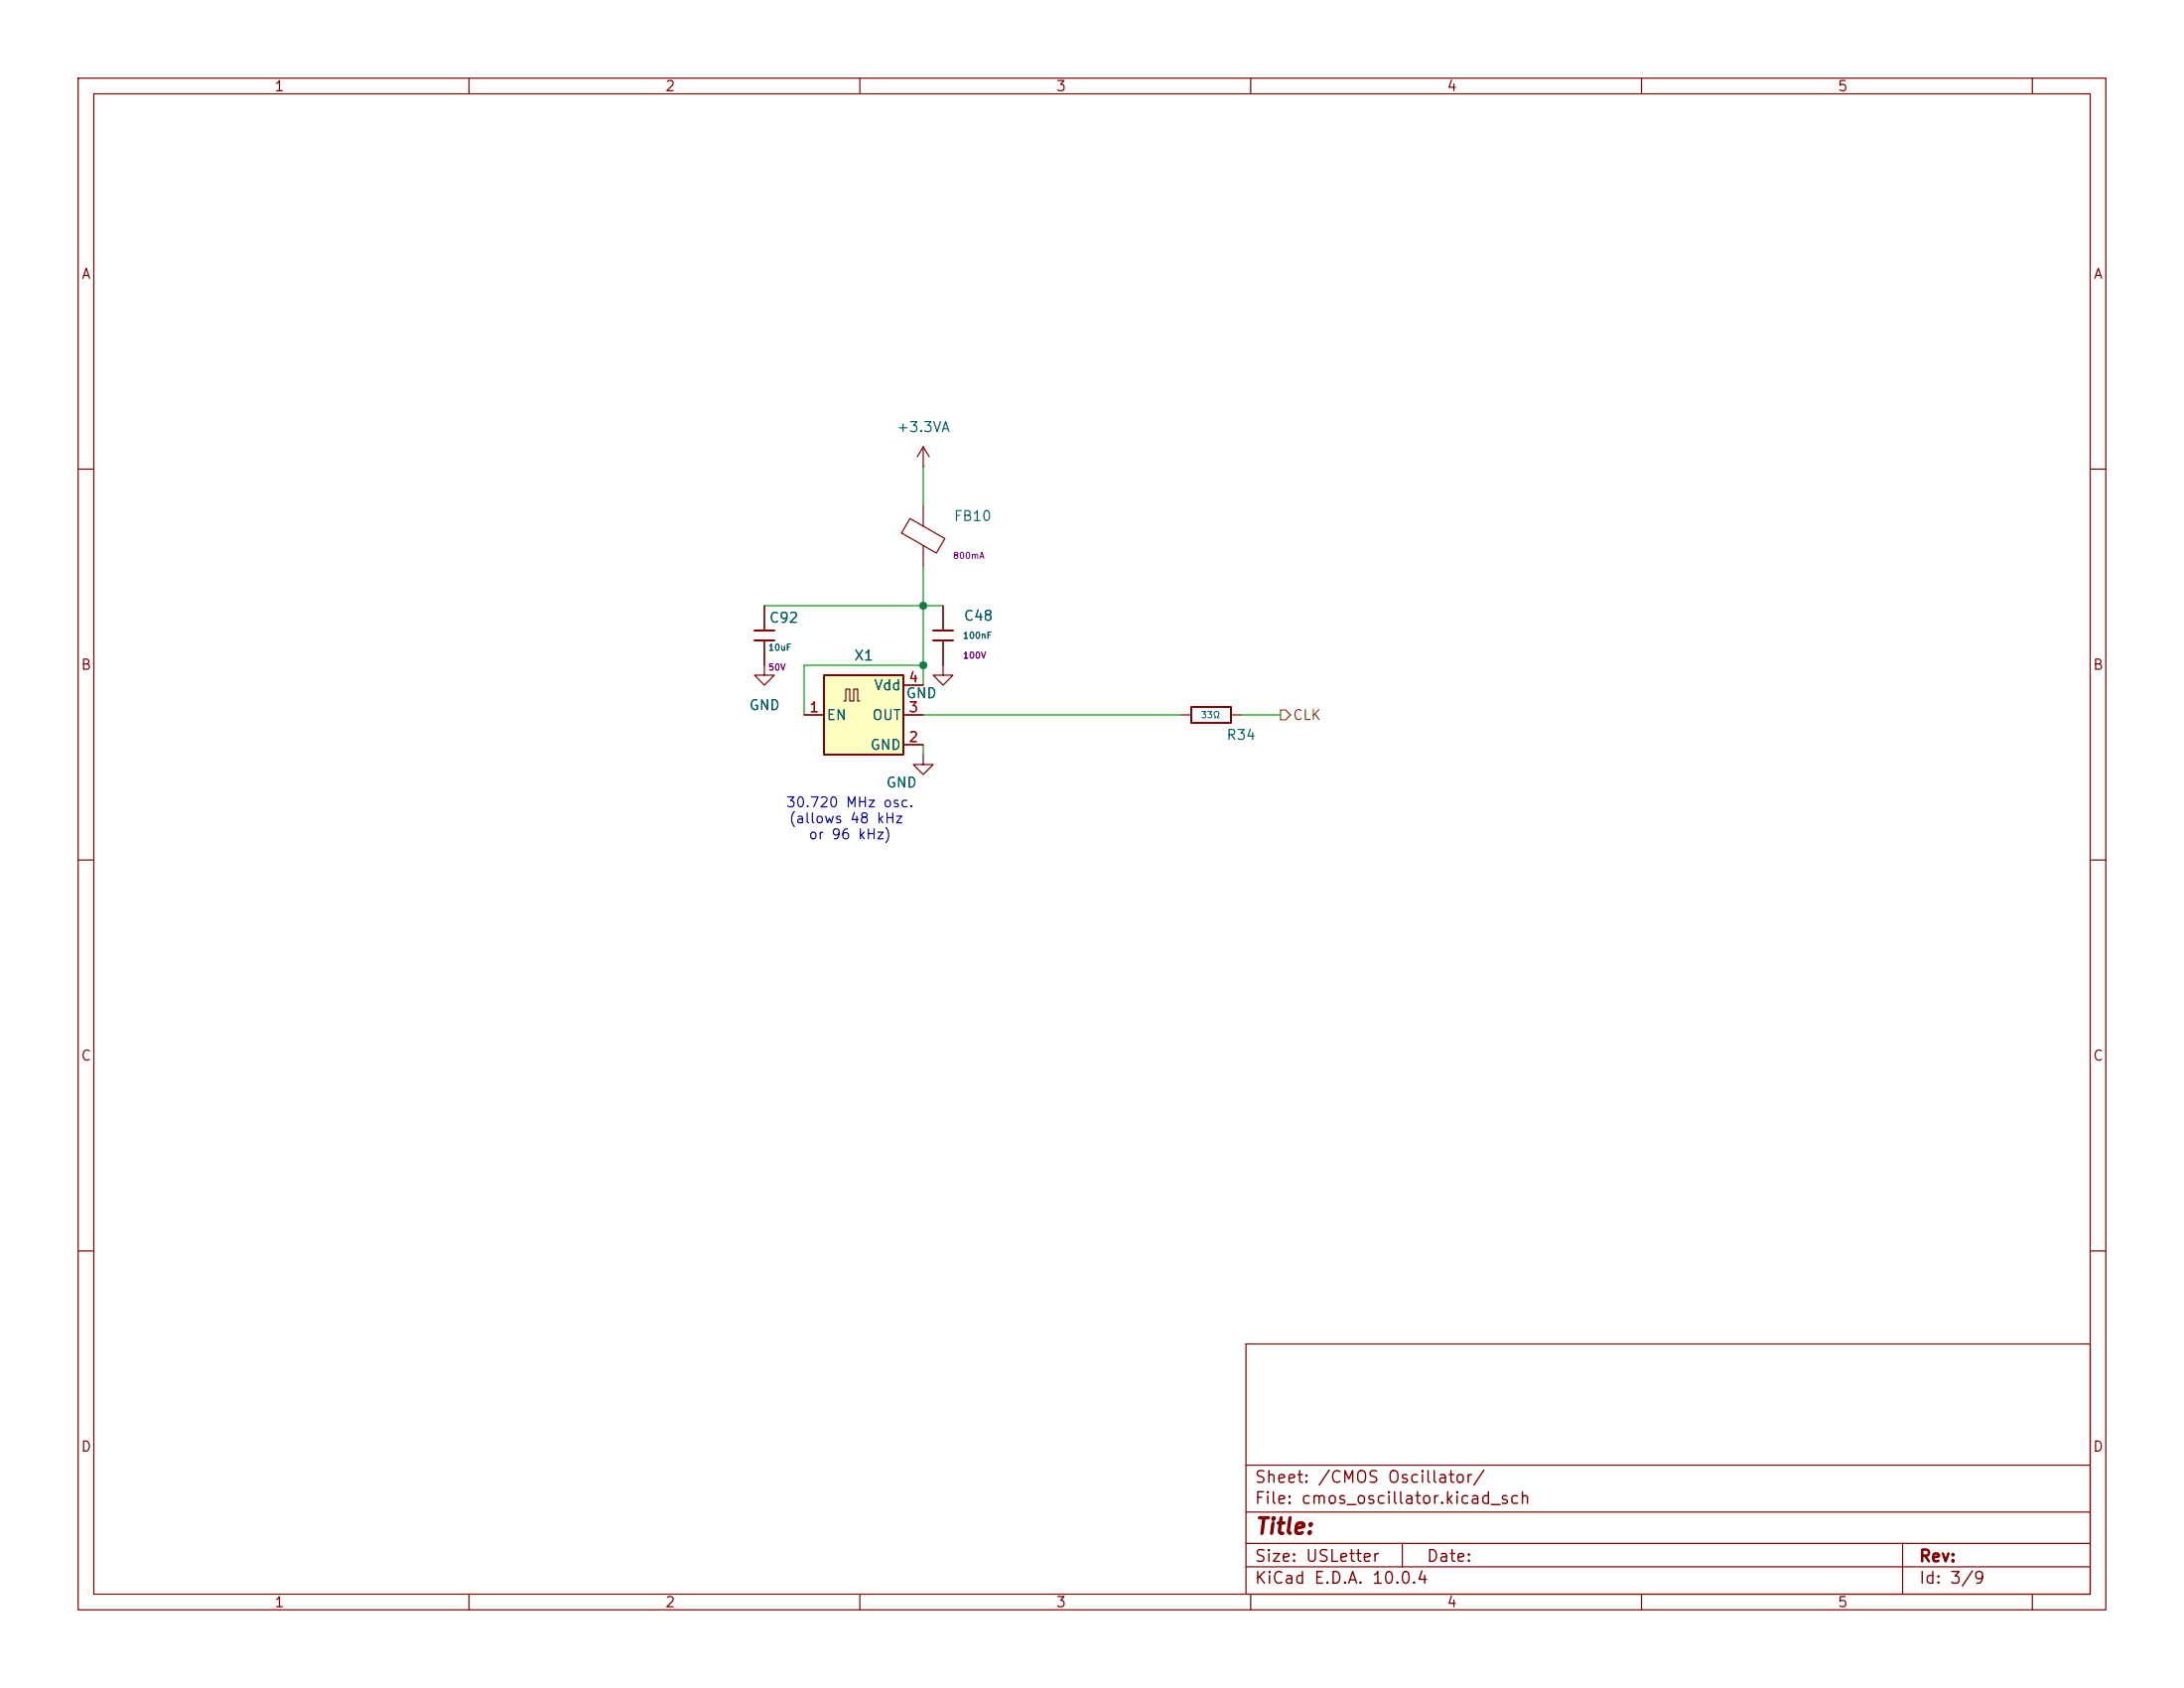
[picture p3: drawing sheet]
(kicad_sch
 (version 20260306)
 (generator "eeschema")
 (generator_version "10.0")
 (paper "USLetter")
 (lib_symbols
  (symbol "ASE-xxxMHz_1"
   (pin_names
    (offset 0.254)) (exclude_from_sim no) (in_bom yes) (on_board yes)
   (in_pos_files yes)
   (duplicate_pin_numbers_are_jumpers no)
   (property "Reference" "X1" (at -2.286 6.35 0) (show_name no) (do_not_autoplace no) (effects (font (size 1.27 1.27))))
   (property "Value" "YC24.576MUBCE2O" (at 12.7 3.8802 0) (show_name no) (do_not_autoplace no) (hide yes) (effects (font (size 1.27 1.27))))
   (property "Footprint" "Oscillator:Oscillator_SMD_Abracon_ASE-4Pin_3.2x2.5mm" (at 17.78 -8.89 0) (show_name no) (do_not_autoplace no) (hide yes) (effects (font (size 1.27 1.27))))
   (property "Datasheet" "https://www.lcsc.com/datasheet/C52204799.pdf" (at -2.54 0 0) (show_name no) (do_not_autoplace no) (hide yes) (effects (font (size 1.27 1.27))))
   (property "Description" "3.3V CMOS SMD Crystal Clock Oscillator, YC" (at 0 0 0) (show_name no) (do_not_autoplace no) (hide yes) (effects (font (size 1.27 1.27))))
   (property "LCSC" "C52204801" (at 0 0 0) (show_name no) (do_not_autoplace no) (hide yes) (effects (font (size 1.27 1.27))))
   (symbol "ASE-xxxMHz_1_0_1"
    (rectangle (start -5.08 5.08) (end 5.08 -5.08) (stroke (width 0.254) (type default)) (fill (type background)))
    (polyline (pts (xy -2.54 1.778) (xy -2.286 1.778) (xy -2.286 3.302) (xy -1.778 3.302) (xy -1.778 1.778) (xy -1.27 1.778) (xy -1.27 3.302) (xy -0.762 3.302) (xy -0.762 1.778) (xy -0.508 1.778)) (stroke (width 0) (type default)) (fill (type none))))
   (symbol "ASE-xxxMHz_1_1_1"
    (pin input line (at -7.62 0 0) (length 2.54) (name "EN" (effects (font (size 1.27 1.27)))) (number "1" (effects (font (size 1.27 1.27)))))
    (pin power_in line (at 7.62 -3.81 180) (length 2.54) (name "GND" (effects (font (size 1.27 1.27)))) (number "2" (effects (font (size 1.27 1.27)))))
    (pin output line (at 7.62 0 180) (length 2.54) (name "OUT" (effects (font (size 1.27 1.27)))) (number "3" (effects (font (size 1.27 1.27)))))
    (pin power_in line (at 7.62 3.81 180) (length 2.54) (name "Vdd" (effects (font (size 1.27 1.27)))) (number "4" (effects (font (size 1.27 1.27))))))
   (embedded_fonts no))
  (symbol "GND_1"
   (power global)
   (pin_names
    (offset 0)) (exclude_from_sim no) (in_bom yes) (on_board yes)
   (in_pos_files yes)
   (duplicate_pin_numbers_are_jumpers no)
   (property "Reference" "#PWR" (at 0 -6.35 0) (show_name no) (do_not_autoplace no) (hide yes) (effects (font (size 1.27 1.27))))
   (property "Value" "GND_1" (at 0 -3.81 0) (show_name no) (do_not_autoplace no) (effects (font (size 1.27 1.27))))
   (property "Footprint" "" (at 0 0 0) (show_name no) (do_not_autoplace no) (hide yes) (effects (font (size 1.27 1.27))))
   (property "Datasheet" "" (at 0 0 0) (show_name no) (do_not_autoplace no) (hide yes) (effects (font (size 1.27 1.27))))
   (property "Description" "Power symbol creates a global label with name \"GND\" , ground" (at 0 0 0) (show_name no) (do_not_autoplace no) (hide yes) (effects (font (size 1.27 1.27))))
   (symbol "GND_1_0_1"
    (polyline (pts (xy 0 0) (xy 0 -1.27) (xy 1.27 -1.27) (xy 0 -2.54) (xy -1.27 -1.27) (xy 0 -1.27)) (stroke (width 0) (type default)) (fill (type none))))
   (symbol "GND_1_1_1"
    (pin power_in line (at 0 0 270) (length 0) (hide yes) (name "GND" (effects (font (size 1.27 1.27)))) (number "1" (effects (font (size 1.27 1.27))))))
   (embedded_fonts no))
  (symbol "PCM_JLCPCB-Capacitors:0805,100nF"
   (pin_numbers (hide yes))
   (pin_names
    (offset 0)) (exclude_from_sim no) (in_bom yes) (on_board yes)
   (in_pos_files yes)
   (duplicate_pin_numbers_are_jumpers no)
   (property "Reference" "C" (at 2.032 1.668 0) (show_name no) (do_not_autoplace no) (effects (font (size 1.27 1.27)) (justify left)))
   (property "Value" "100nF" (at 2.032 -0.3782 0) (show_name no) (do_not_autoplace no) (effects (font (size 0.8 0.8)) (justify left)))
   (property "Footprint" "PCM_JLCPCB:C_0805" (at -1.778 0 90) (show_name no) (do_not_autoplace no) (hide yes) (effects (font (size 1.27 1.27))))
   (property "Datasheet" "https://www.lcsc.com/datasheet/lcsc_datasheet_2304140030_Samsung-Electro-Mechanics-CL21B104KCFNNNE_C28233.pdf" (at 0 0 0) (show_name no) (do_not_autoplace no) (hide yes) (effects (font (size 1.27 1.27))))
   (property "Description" "100V 100nF X7R ±10% 0805 Multilayer Ceramic Capacitors MLCC - SMD/SMT ROHS" (at 0 0 0) (show_name no) (do_not_autoplace no) (hide yes) (effects (font (size 1.27 1.27))))
   (property "LCSC" "C28233" (at 0 0 0) (show_name no) (do_not_autoplace no) (hide yes) (effects (font (size 1.27 1.27))))
   (property "Stock" "1168020" (at 0 0 0) (show_name no) (do_not_autoplace no) (hide yes) (effects (font (size 1.27 1.27))))
   (property "Price" "0.009USD" (at 0 0 0) (show_name no) (do_not_autoplace no) (hide yes) (effects (font (size 1.27 1.27))))
   (property "Process" "SMT" (at 0 0 0) (show_name no) (do_not_autoplace no) (hide yes) (effects (font (size 1.27 1.27))))
   (property "Minimum Qty" "20" (at 0 0 0) (show_name no) (do_not_autoplace no) (hide yes) (effects (font (size 1.27 1.27))))
   (property "Attrition Qty" "10" (at 0 0 0) (show_name no) (do_not_autoplace no) (hide yes) (effects (font (size 1.27 1.27))))
   (property "Class" "Basic Component" (at 0 0 0) (show_name no) (do_not_autoplace no) (hide yes) (effects (font (size 1.27 1.27))))
   (property "Category" "Capacitors,Multilayer Ceramic Capacitors MLCC - SMD/SMT" (at 0 0 0) (show_name no) (do_not_autoplace no) (hide yes) (effects (font (size 1.27 1.27))))
   (property "Manufacturer" "Samsung Electro-Mechanics" (at 0 0 0) (show_name no) (do_not_autoplace no) (hide yes) (effects (font (size 1.27 1.27))))
   (property "Part" "CL21B104KCFNNNE" (at 0 0 0) (show_name no) (do_not_autoplace no) (hide yes) (effects (font (size 1.27 1.27))))
   (property "Voltage Rated" "100V" (at 2.032 -2.0462 0) (show_name no) (do_not_autoplace no) (effects (font (size 0.8 0.8)) (justify left)))
   (property "Tolerance" "±10%" (at 0 0 0) (show_name no) (do_not_autoplace no) (hide yes) (effects (font (size 1.27 1.27))))
   (property "Capacitance" "100nF" (at 0 0 0) (show_name no) (do_not_autoplace no) (hide yes) (effects (font (size 1.27 1.27))))
   (property "Temperature Coefficient" "X7R" (at 0 0 0) (show_name no) (do_not_autoplace no) (hide yes) (effects (font (size 1.27 1.27))))
   (symbol "0805,100nF_0_1"
    (polyline (pts (xy -1.27 0.635) (xy 1.27 0.635)) (stroke (width 0.254) (type default)) (fill (type none)))
    (polyline (pts (xy -1.27 -0.635) (xy 1.27 -0.635)) (stroke (width 0.254) (type default)) (fill (type none))))
   (symbol "0805,100nF_1_1"
    (pin passive line (at 0 3.81 270) (length 3.175) (name "" (effects (font (size 1.27 1.27)))) (number "1" (effects (font (size 1.27 1.27)))))
    (pin passive line (at 0 -3.81 90) (length 3.175) (name "" (effects (font (size 1.27 1.27)))) (number "2" (effects (font (size 1.27 1.27))))))
   (embedded_fonts no))
  (symbol "PCM_JLCPCB-Capacitors:1206,10uF"
   (pin_numbers (hide yes))
   (pin_names
    (offset 0)) (exclude_from_sim no) (in_bom yes) (on_board yes)
   (in_pos_files yes)
   (duplicate_pin_numbers_are_jumpers no)
   (property "Reference" "C" (at 2.032 1.668 0) (show_name no) (do_not_autoplace no) (effects (font (size 1.27 1.27)) (justify left)))
   (property "Value" "10uF" (at 2.032 -0.3782 0) (show_name no) (do_not_autoplace no) (effects (font (size 0.8 0.8)) (justify left)))
   (property "Footprint" "PCM_JLCPCB:C_1206" (at -1.778 0 90) (show_name no) (do_not_autoplace no) (hide yes) (effects (font (size 1.27 1.27))))
   (property "Datasheet" "https://www.lcsc.com/datasheet/lcsc_datasheet_2304140030_Samsung-Electro-Mechanics-CL31A106KBHNNNE_C13585.pdf" (at 0 0 0) (show_name no) (do_not_autoplace no) (hide yes) (effects (font (size 1.27 1.27))))
   (property "Description" "50V 10uF X5R ±10% 1206 Multilayer Ceramic Capacitors MLCC - SMD/SMT ROHS" (at 0 0 0) (show_name no) (do_not_autoplace no) (hide yes) (effects (font (size 1.27 1.27))))
   (property "LCSC" "C13585" (at 0 0 0) (show_name no) (do_not_autoplace no) (hide yes) (effects (font (size 1.27 1.27))))
   (property "Stock" "3698334" (at 0 0 0) (show_name no) (do_not_autoplace no) (hide yes) (effects (font (size 1.27 1.27))))
   (property "Price" "0.035USD" (at 0 0 0) (show_name no) (do_not_autoplace no) (hide yes) (effects (font (size 1.27 1.27))))
   (property "Process" "SMT" (at 0 0 0) (show_name no) (do_not_autoplace no) (hide yes) (effects (font (size 1.27 1.27))))
   (property "Minimum Qty" "5" (at 0 0 0) (show_name no) (do_not_autoplace no) (hide yes) (effects (font (size 1.27 1.27))))
   (property "Attrition Qty" "4" (at 0 0 0) (show_name no) (do_not_autoplace no) (hide yes) (effects (font (size 1.27 1.27))))
   (property "Class" "Basic Component" (at 0 0 0) (show_name no) (do_not_autoplace no) (hide yes) (effects (font (size 1.27 1.27))))
   (property "Category" "Capacitors,Multilayer Ceramic Capacitors MLCC - SMD/SMT" (at 0 0 0) (show_name no) (do_not_autoplace no) (hide yes) (effects (font (size 1.27 1.27))))
   (property "Manufacturer" "Samsung Electro-Mechanics" (at 0 0 0) (show_name no) (do_not_autoplace no) (hide yes) (effects (font (size 1.27 1.27))))
   (property "Part" "CL31A106KBHNNNE" (at 0 0 0) (show_name no) (do_not_autoplace no) (hide yes) (effects (font (size 1.27 1.27))))
   (property "Voltage Rated" "50V" (at 2.032 -2.0462 0) (show_name no) (do_not_autoplace no) (effects (font (size 0.8 0.8)) (justify left)))
   (property "Tolerance" "±10%" (at 0 0 0) (show_name no) (do_not_autoplace no) (hide yes) (effects (font (size 1.27 1.27))))
   (property "Capacitance" "10uF" (at 0 0 0) (show_name no) (do_not_autoplace no) (hide yes) (effects (font (size 1.27 1.27))))
   (property "Temperature Coefficient" "X5R" (at 0 0 0) (show_name no) (do_not_autoplace no) (hide yes) (effects (font (size 1.27 1.27))))
   (symbol "1206,10uF_0_1"
    (polyline (pts (xy -1.27 0.635) (xy 1.27 0.635)) (stroke (width 0.254) (type default)) (fill (type none)))
    (polyline (pts (xy -1.27 -0.635) (xy 1.27 -0.635)) (stroke (width 0.254) (type default)) (fill (type none))))
   (symbol "1206,10uF_1_1"
    (pin passive line (at 0 3.81 270) (length 3.175) (name "" (effects (font (size 1.27 1.27)))) (number "1" (effects (font (size 1.27 1.27)))))
    (pin passive line (at 0 -3.81 90) (length 3.175) (name "" (effects (font (size 1.27 1.27)))) (number "2" (effects (font (size 1.27 1.27))))))
   (embedded_fonts no))
  (symbol "PCM_JLCPCB-Inductors:Ferrite,0805"
   (pin_numbers (hide yes))
   (pin_names
    (offset 0)) (exclude_from_sim no) (in_bom yes) (on_board yes)
   (in_pos_files yes)
   (duplicate_pin_numbers_are_jumpers no)
   (property "Reference" "FB" (at 3.4036 1.2508 0) (show_name no) (do_not_autoplace no) (effects (font (size 1.27 1.27)) (justify left)))
   (property "Value" "" (at 0 0 0) (show_name no) (do_not_autoplace no) (effects (font (size 0.8 0.8)) (justify left)))
   (property "Footprint" "PCM_JLCPCB:FB_0805" (at -1.778 0 90) (show_name no) (do_not_autoplace no) (hide yes) (effects (font (size 1.27 1.27))))
   (property "Datasheet" "https://www.lcsc.com/datasheet/lcsc_datasheet_2310301640_Sunlord-GZ2012D101TF_C1015.pdf" (at 0 0 0) (show_name no) (do_not_autoplace no) (hide yes) (effects (font (size 1.27 1.27))))
   (property "Description" "±25% 100Ω@100MHz 0805 Ferrite Beads ROHS" (at 0 0 0) (show_name no) (do_not_autoplace no) (hide yes) (effects (font (size 1.27 1.27))))
   (property "LCSC" "C1015" (at 0 0 0) (show_name no) (do_not_autoplace no) (hide yes) (effects (font (size 1.27 1.27))))
   (property "Stock" "196104" (at 0 0 0) (show_name no) (do_not_autoplace no) (hide yes) (effects (font (size 1.27 1.27))))
   (property "Price" "0.017USD" (at 0 0 0) (show_name no) (do_not_autoplace no) (hide yes) (effects (font (size 1.27 1.27))))
   (property "Process" "SMT" (at 0 0 0) (show_name no) (do_not_autoplace no) (hide yes) (effects (font (size 1.27 1.27))))
   (property "Minimum Qty" "20" (at 0 0 0) (show_name no) (do_not_autoplace no) (hide yes) (effects (font (size 1.27 1.27))))
   (property "Attrition Qty" "10" (at 0 0 0) (show_name no) (do_not_autoplace no) (hide yes) (effects (font (size 1.27 1.27))))
   (property "Class" "Basic Component" (at 0 0 0) (show_name no) (do_not_autoplace no) (hide yes) (effects (font (size 1.27 1.27))))
   (property "Category" "Filters/EMI Optimization,Ferrite Beads" (at 0 0 0) (show_name no) (do_not_autoplace no) (hide yes) (effects (font (size 1.27 1.27))))
   (property "Manufacturer" "Sunlord" (at 0 0 0) (show_name no) (do_not_autoplace no) (hide yes) (effects (font (size 1.27 1.27))))
   (property "Part" "GZ2012D101TF" (at 0 0 0) (show_name no) (do_not_autoplace no) (hide yes) (effects (font (size 1.27 1.27))))
   (property "Impedance @ Frequency" "100Ω@100MHz" (at 0 0 0) (show_name no) (do_not_autoplace no) (hide yes) (effects (font (size 1.27 1.27))))
   (property "Circuits" "1" (at 0 0 0) (show_name no) (do_not_autoplace no) (hide yes) (effects (font (size 1.27 1.27))))
   (property "Current Rating" "800mA" (at 3.4036 -1.5274 0) (show_name no) (do_not_autoplace no) (effects (font (size 0.8 0.8)) (justify left)))
   (property "Tolerance" "±25%" (at 0 0 0) (show_name no) (do_not_autoplace no) (hide yes) (effects (font (size 1.27 1.27))))
   (symbol "Ferrite,0805_0_1"
    (polyline (pts (xy -2.7686 0.4064) (xy -1.7018 2.2606) (xy 2.7686 -0.3048) (xy 1.6764 -2.159) (xy -2.7686 0.4064)) (stroke (width 0) (type default)) (fill (type none)))
    (polyline (pts (xy 0 1.27) (xy 0 1.2954)) (stroke (width 0) (type default)) (fill (type none)))
    (polyline (pts (xy 0 -1.27) (xy 0 -1.2192)) (stroke (width 0) (type default)) (fill (type none))))
   (symbol "Ferrite,0805_1_1"
    (pin passive line (at 0 3.81 270) (length 2.54) (name "" (effects (font (size 1.27 1.27)))) (number "1" (effects (font (size 1.27 1.27)))))
    (pin passive line (at 0 -3.81 90) (length 2.54) (name "" (effects (font (size 1.27 1.27)))) (number "2" (effects (font (size 1.27 1.27))))))
   (embedded_fonts no))
  (symbol "PCM_JLCPCB-Resistors:0805,33Ω"
   (pin_numbers (hide yes))
   (pin_names
    (offset 0)) (exclude_from_sim no) (in_bom yes) (on_board yes)
   (in_pos_files yes)
   (duplicate_pin_numbers_are_jumpers no)
   (property "Reference" "R" (at 1.778 0 0) (show_name no) (do_not_autoplace no) (effects (font (size 1.27 1.27)) (justify left)))
   (property "Value" "33Ω" (at 0 0 90) (show_name no) (do_not_autoplace yes) (effects (font (size 0.8 0.8))))
   (property "Footprint" "PCM_JLCPCB:R_0805" (at -1.778 0 90) (show_name no) (do_not_autoplace no) (hide yes) (effects (font (size 1.27 1.27))))
   (property "Datasheet" "https://www.lcsc.com/datasheet/lcsc_datasheet_2205311830_UNI-ROYAL-Uniroyal-Elec-0805W8F330JT5E_C17634.pdf" (at 0 0 0) (show_name no) (do_not_autoplace no) (hide yes) (effects (font (size 1.27 1.27))))
   (property "Description" "125mW Thick Film Resistors 150V ±1% ±200ppm/°C 33Ω 0805 Chip Resistor - Surface Mount ROHS" (at 0 0 0) (show_name no) (do_not_autoplace no) (hide yes) (effects (font (size 1.27 1.27))))
   (property "LCSC" "C17634" (at 0 0 0) (show_name no) (do_not_autoplace no) (hide yes) (effects (font (size 1.27 1.27))))
   (property "Stock" "335994" (at 0 0 0) (show_name no) (do_not_autoplace no) (hide yes) (effects (font (size 1.27 1.27))))
   (property "Price" "0.005USD" (at 0 0 0) (show_name no) (do_not_autoplace no) (hide yes) (effects (font (size 1.27 1.27))))
   (property "Process" "SMT" (at 0 0 0) (show_name no) (do_not_autoplace no) (hide yes) (effects (font (size 1.27 1.27))))
   (property "Minimum Qty" "20" (at 0 0 0) (show_name no) (do_not_autoplace no) (hide yes) (effects (font (size 1.27 1.27))))
   (property "Attrition Qty" "10" (at 0 0 0) (show_name no) (do_not_autoplace no) (hide yes) (effects (font (size 1.27 1.27))))
   (property "Class" "Basic Component" (at 0 0 0) (show_name no) (do_not_autoplace no) (hide yes) (effects (font (size 1.27 1.27))))
   (property "Category" "Resistors,Chip Resistor - Surface Mount" (at 0 0 0) (show_name no) (do_not_autoplace no) (hide yes) (effects (font (size 1.27 1.27))))
   (property "Manufacturer" "UNI-ROYAL(Uniroyal Elec)" (at 0 0 0) (show_name no) (do_not_autoplace no) (hide yes) (effects (font (size 1.27 1.27))))
   (property "Part" "0805W8F330JT5E" (at 0 0 0) (show_name no) (do_not_autoplace no) (hide yes) (effects (font (size 1.27 1.27))))
   (property "Resistance" "33Ω" (at 0 0 0) (show_name no) (do_not_autoplace no) (hide yes) (effects (font (size 1.27 1.27))))
   (property "Power(Watts)" "125mW" (at 0 0 0) (show_name no) (do_not_autoplace no) (hide yes) (effects (font (size 1.27 1.27))))
   (property "Type" "Thick Film Resistors" (at 0 0 0) (show_name no) (do_not_autoplace no) (hide yes) (effects (font (size 1.27 1.27))))
   (property "Overload Voltage (Max)" "150V" (at 0 0 0) (show_name no) (do_not_autoplace no) (hide yes) (effects (font (size 1.27 1.27))))
   (property "Operating Temperature Range" "-55°C~+155°C" (at 0 0 0) (show_name no) (do_not_autoplace no) (hide yes) (effects (font (size 1.27 1.27))))
   (property "Tolerance" "±1%" (at 0 0 0) (show_name no) (do_not_autoplace no) (hide yes) (effects (font (size 1.27 1.27))))
   (property "Temperature Coefficient" "±200ppm/°C" (at 0 0 0) (show_name no) (do_not_autoplace no) (hide yes) (effects (font (size 1.27 1.27))))
   (symbol "0805,33Ω_0_1"
    (rectangle (start -1.016 2.54) (end 1.016 -2.54) (stroke (width 0.254) (type default)) (fill (type none))))
   (symbol "0805,33Ω_1_1"
    (pin passive line (at 0 3.81 270) (length 1.27) (name "" (effects (font (size 1.27 1.27)))) (number "1" (effects (font (size 1.27 1.27)))))
    (pin passive line (at 0 -3.81 90) (length 1.27) (name "" (effects (font (size 1.27 1.27)))) (number "2" (effects (font (size 1.27 1.27))))))
   (embedded_fonts no))
  (symbol "power:+3.3VA"
   (power global)
   (pin_numbers (hide yes))
   (pin_names
    (offset 0) (hide yes)) (exclude_from_sim no) (in_bom yes) (on_board yes)
   (in_pos_files yes)
   (duplicate_pin_numbers_are_jumpers no)
   (property "Reference" "#PWR" (at 0 -3.81 0) (show_name no) (do_not_autoplace no) (hide yes) (effects (font (size 1.27 1.27))))
   (property "Value" "+3.3VA" (at 0 3.556 0) (show_name no) (do_not_autoplace no) (effects (font (size 1.27 1.27))))
   (property "Footprint" "" (at 0 0 0) (show_name no) (do_not_autoplace no) (hide yes) (effects (font (size 1.27 1.27))))
   (property "Datasheet" "" (at 0 0 0) (show_name no) (do_not_autoplace no) (hide yes) (effects (font (size 1.27 1.27))))
   (property "Description" "Power symbol creates a global label with name \"+3.3VA\"" (at 0 0 0) (show_name no) (do_not_autoplace no) (hide yes) (effects (font (size 1.27 1.27))))
   (symbol "+3.3VA_0_1"
    (polyline (pts (xy -0.762 1.27) (xy 0 2.54)) (stroke (width 0) (type default)) (fill (type none)))
    (polyline (pts (xy 0 2.54) (xy 0.762 1.27)) (stroke (width 0) (type default)) (fill (type none)))
    (polyline (pts (xy 0 0) (xy 0 2.54)) (stroke (width 0) (type default)) (fill (type none))))
   (symbol "+3.3VA_1_1"
    (pin power_in line (at 0 0 90) (length 0) (name "" (effects (font (size 1.27 1.27)))) (number "1" (effects (font (size 1.27 1.27))))))
   (embedded_fonts no))
  (symbol "power:GND"
   (power global)
   (pin_names
    (offset 0)) (exclude_from_sim no) (in_bom yes) (on_board yes)
   (in_pos_files yes)
   (duplicate_pin_numbers_are_jumpers no)
   (property "Reference" "#PWR" (at 0 -6.35 0) (show_name no) (do_not_autoplace no) (hide yes) (effects (font (size 1.27 1.27))))
   (property "Value" "GND" (at 0 -3.81 0) (show_name no) (do_not_autoplace no) (effects (font (size 1.27 1.27))))
   (property "Footprint" "" (at 0 0 0) (show_name no) (do_not_autoplace no) (hide yes) (effects (font (size 1.27 1.27))))
   (property "Datasheet" "" (at 0 0 0) (show_name no) (do_not_autoplace no) (hide yes) (effects (font (size 1.27 1.27))))
   (property "Description" "Power symbol creates a global label with name \"GND\" , ground" (at 0 0 0) (show_name no) (do_not_autoplace no) (hide yes) (effects (font (size 1.27 1.27))))
   (symbol "GND_0_1"
    (polyline (pts (xy 0 0) (xy 0 -1.27) (xy 1.27 -1.27) (xy 0 -2.54) (xy -1.27 -1.27) (xy 0 -1.27)) (stroke (width 0) (type default)) (fill (type none))))
   (symbol "GND_1_1"
    (pin power_in line (at 0 0 270) (length 0) (hide yes) (name "GND" (effects (font (size 1.27 1.27)))) (number "1" (effects (font (size 1.27 1.27))))))
   (embedded_fonts no)))
 (text "30.720 MHz osc.\n(allows 48 kHz \nor 96 kHz)"
  (exclude_from_sim no)
  (at 108.712 104.902 0)
  (effects (font (size 1.27 1.27))))
 (junction
  (at 118.11 85.09)
  (diameter 0)
  (color 0 0 0 0))
 (junction
  (at 118.11 77.47)
  (diameter 0)
  (color 0 0 0 0))
 (wire
  (pts (xy 97.79 77.47) (xy 118.11 77.47))
  (stroke (width 0) (type default)))
 (wire
  (pts (xy 118.11 77.47) (xy 120.65 77.47))
  (stroke (width 0) (type default)))
 (wire
  (pts (xy 118.11 77.47) (xy 118.11 85.09))
  (stroke (width 0) (type default)))
 (wire
  (pts (xy 118.11 85.09) (xy 118.11 87.63))
  (stroke (width 0) (type default)))
 (wire
  (pts (xy 118.11 72.39) (xy 118.11 77.47))
  (stroke (width 0) (type default)))
 (wire
  (pts (xy 118.11 59.69) (xy 118.11 64.77))
  (stroke (width 0) (type default)))
 (wire
  (pts (xy 158.75 91.44) (xy 163.83 91.44))
  (stroke (width 0) (type default)))
 (wire
  (pts (xy 102.87 85.09) (xy 118.11 85.09))
  (stroke (width 0) (type default)))
 (wire
  (pts (xy 118.11 91.44) (xy 151.13 91.44))
  (stroke (width 0) (type default)))
 (wire
  (pts (xy 102.87 91.44) (xy 102.87 85.09))
  (stroke (width 0) (type default)))
 (wire
  (pts (xy 118.11 95.25) (xy 118.11 96.52))
  (stroke (width 0) (type default)))
 (hierarchical_label "CLK"
  (shape output)
  (at 163.83 91.44 0)
  (effects (font (size 1.27 1.27)) (justify left)))
 (symbol
  (lib_id "PCM_JLCPCB-Capacitors:0805,100nF")
  (at 120.65 81.28 0)
  (unit 1)
  (body_style 1)
  (exclude_from_sim no)
  (in_bom yes)
  (on_board yes)
  (in_pos_files yes)
  (dnp no)
  (fields_autoplaced yes)
  (property "Reference" "C48" (at 123.19 78.7399 0) (show_name no) (do_not_autoplace no) (effects (font (size 1.27 1.27)) (justify left)))
  (property "Value" "100nF" (at 123.19 81.28 0) (show_name no) (do_not_autoplace no) (effects (font (size 0.8 0.8)) (justify left)))
  (property "Footprint" "PCM_JLCPCB:C_0805" (at 118.872 81.28 90) (hide yes) (show_name no) (do_not_autoplace no) (effects (font (size 1.27 1.27))))
  (property "Datasheet" "https://www.lcsc.com/datasheet/lcsc_datasheet_2304140030_Samsung-Electro-Mechanics-CL21B104KCFNNNE_C28233.pdf" (at 120.65 81.28 0) (hide yes) (show_name no) (do_not_autoplace no) (effects (font (size 1.27 1.27))))
  (property "Description" "100V 100nF X7R ±10% 0805 Multilayer Ceramic Capacitors MLCC - SMD/SMT ROHS" (at 120.65 81.28 0) (hide yes) (show_name no) (do_not_autoplace no) (effects (font (size 1.27 1.27))))
  (property "LCSC" "C28233" (at 120.65 81.28 0) (hide yes) (show_name no) (do_not_autoplace no) (effects (font (size 1.27 1.27))))
  (property "Stock" "1168020" (at 120.65 81.28 0) (hide yes) (show_name no) (do_not_autoplace no) (effects (font (size 1.27 1.27))))
  (property "Price" "0.009USD" (at 120.65 81.28 0) (hide yes) (show_name no) (do_not_autoplace no) (effects (font (size 1.27 1.27))))
  (property "Process" "SMT" (at 120.65 81.28 0) (hide yes) (show_name no) (do_not_autoplace no) (effects (font (size 1.27 1.27))))
  (property "Minimum Qty" "20" (at 120.65 81.28 0) (hide yes) (show_name no) (do_not_autoplace no) (effects (font (size 1.27 1.27))))
  (property "Attrition Qty" "10" (at 120.65 81.28 0) (hide yes) (show_name no) (do_not_autoplace no) (effects (font (size 1.27 1.27))))
  (property "Class" "Basic Component" (at 120.65 81.28 0) (hide yes) (show_name no) (do_not_autoplace no) (effects (font (size 1.27 1.27))))
  (property "Category" "Capacitors,Multilayer Ceramic Capacitors MLCC - SMD/SMT" (at 120.65 81.28 0) (hide yes) (show_name no) (do_not_autoplace no) (effects (font (size 1.27 1.27))))
  (property "Part" "CL21B104KCFNNNE" (at 120.65 81.28 0) (hide yes) (show_name no) (do_not_autoplace no) (effects (font (size 1.27 1.27))))
  (property "Voltage Rated" "100V" (at 123.19 83.82 0) (show_name no) (do_not_autoplace no) (effects (font (size 0.8 0.8)) (justify left)))
  (property "Tolerance" "±10%" (at 120.65 81.28 0) (hide yes) (show_name no) (do_not_autoplace no) (effects (font (size 1.27 1.27))))
  (property "Capacitance" "100nF" (at 120.65 81.28 0) (hide yes) (show_name no) (do_not_autoplace no) (effects (font (size 1.27 1.27))))
  (property "Temperature Coefficient" "X7R" (at 120.65 81.28 0) (hide yes) (show_name no) (do_not_autoplace no) (effects (font (size 1.27 1.27))))
  (pin "1")
  (pin "2"))
 (symbol
  (lib_id "power:GND")
  (at 118.11 96.52 0)
  (unit 1)
  (body_style 1)
  (exclude_from_sim no)
  (in_bom yes)
  (on_board yes)
  (in_pos_files yes)
  (dnp no)
  (property "Reference" "#PWR081" (at 118.11 102.87 0) (hide yes) (show_name no) (do_not_autoplace no) (effects (font (size 1.27 1.27))))
  (property "Value" "GND" (at 115.316 100.076 0) (show_name no) (do_not_autoplace no) (effects (font (size 1.27 1.27))))
  (property "Footprint" "" (at 118.11 96.52 0) (hide yes) (show_name no) (do_not_autoplace no) (effects (font (size 1.27 1.27))))
  (property "Datasheet" "" (at 118.11 96.52 0) (hide yes) (show_name no) (do_not_autoplace no) (effects (font (size 1.27 1.27))))
  (property "Description" "" (at 118.11 96.52 0) (hide yes) (show_name no) (do_not_autoplace no) (effects (font (size 1.27 1.27))))
  (pin "1"))
 (symbol
  (lib_id "PCM_JLCPCB-Resistors:0805,33Ω")
  (at 154.94 91.44 270)
  (mirror x)
  (unit 1)
  (body_style 1)
  (exclude_from_sim no)
  (in_bom yes)
  (on_board yes)
  (in_pos_files yes)
  (dnp no)
  (property "Reference" "R34" (at 158.75 93.98 90) (show_name no) (do_not_autoplace no) (effects (font (size 1.27 1.27))))
  (property "Value" "33Ω" (at 154.94 91.44 90) (show_name no) (do_not_autoplace yes) (effects (font (size 0.8 0.8))))
  (property "Footprint" "PCM_JLCPCB:R_0805" (at 154.94 93.218 90) (hide yes) (show_name no) (do_not_autoplace no) (effects (font (size 1.27 1.27))))
  (property "Datasheet" "https://www.lcsc.com/datasheet/lcsc_datasheet_2205311830_UNI-ROYAL-Uniroyal-Elec-0805W8F330JT5E_C17634.pdf" (at 154.94 91.44 0) (hide yes) (show_name no) (do_not_autoplace no) (effects (font (size 1.27 1.27))))
  (property "Description" "125mW Thick Film Resistors 150V ±1% ±200ppm/°C 33Ω 0805 Chip Resistor - Surface Mount ROHS" (at 154.94 91.44 0) (hide yes) (show_name no) (do_not_autoplace no) (effects (font (size 1.27 1.27))))
  (property "LCSC" "C17634" (at 154.94 91.44 0) (hide yes) (show_name no) (do_not_autoplace no) (effects (font (size 1.27 1.27))))
  (property "Stock" "335994" (at 154.94 91.44 0) (hide yes) (show_name no) (do_not_autoplace no) (effects (font (size 1.27 1.27))))
  (property "Price" "0.005USD" (at 154.94 91.44 0) (hide yes) (show_name no) (do_not_autoplace no) (effects (font (size 1.27 1.27))))
  (property "Process" "SMT" (at 154.94 91.44 0) (hide yes) (show_name no) (do_not_autoplace no) (effects (font (size 1.27 1.27))))
  (property "Minimum Qty" "20" (at 154.94 91.44 0) (hide yes) (show_name no) (do_not_autoplace no) (effects (font (size 1.27 1.27))))
  (property "Attrition Qty" "10" (at 154.94 91.44 0) (hide yes) (show_name no) (do_not_autoplace no) (effects (font (size 1.27 1.27))))
  (property "Class" "Basic Component" (at 154.94 91.44 0) (hide yes) (show_name no) (do_not_autoplace no) (effects (font (size 1.27 1.27))))
  (property "Category" "Resistors,Chip Resistor - Surface Mount" (at 154.94 91.44 0) (hide yes) (show_name no) (do_not_autoplace no) (effects (font (size 1.27 1.27))))
  (property "Part" "0805W8F330JT5E" (at 154.94 91.44 0) (hide yes) (show_name no) (do_not_autoplace no) (effects (font (size 1.27 1.27))))
  (property "Resistance" "33Ω" (at 154.94 91.44 0) (hide yes) (show_name no) (do_not_autoplace no) (effects (font (size 1.27 1.27))))
  (property "Power(Watts)" "125mW" (at 154.94 91.44 0) (hide yes) (show_name no) (do_not_autoplace no) (effects (font (size 1.27 1.27))))
  (property "Type" "Thick Film Resistors" (at 154.94 91.44 0) (hide yes) (show_name no) (do_not_autoplace no) (effects (font (size 1.27 1.27))))
  (property "Overload Voltage (Max)" "150V" (at 154.94 91.44 0) (hide yes) (show_name no) (do_not_autoplace no) (effects (font (size 1.27 1.27))))
  (property "Operating Temperature Range" "-55°C~+155°C" (at 154.94 91.44 0) (hide yes) (show_name no) (do_not_autoplace no) (effects (font (size 1.27 1.27))))
  (property "Tolerance" "±1%" (at 154.94 91.44 0) (hide yes) (show_name no) (do_not_autoplace no) (effects (font (size 1.27 1.27))))
  (property "Temperature Coefficient" "±200ppm/°C" (at 154.94 91.44 0) (hide yes) (show_name no) (do_not_autoplace no) (effects (font (size 1.27 1.27))))
  (pin "2")
  (pin "1"))
 (symbol
  (lib_name "ASE-xxxMHz_1")
  (lib_id "Oscillator:ASE-xxxMHz")
  (at 110.49 91.44 0)
  (unit 1)
  (body_style 1)
  (exclude_from_sim no)
  (in_bom yes)
  (on_board yes)
  (in_pos_files yes)
  (dnp no)
  (fields_autoplaced yes)
  (property "Reference" "X1" (at 110.49 83.82 0) (show_name no) (do_not_autoplace no) (effects (font (size 1.27 1.27))))
  (property "Value" "SG-8018CE 30.720000MHz TJHPA" (at 123.19 87.5598 0) (hide yes) (show_name no) (do_not_autoplace no) (effects (font (size 1.27 1.27))))
  (property "Footprint" "Oscillator:Oscillator_SMD_Abracon_ASE-4Pin_3.2x2.5mm" (at 128.27 100.33 0) (hide yes) (show_name no) (do_not_autoplace no) (effects (font (size 1.27 1.27))))
  (property "Datasheet" "https://jlc-prod-smt.oss-eu-central-1.aliyuncs.com/smtDataManualFile/8588933966032617472-C390505.pdf?response-content-disposition=attachment%3B%20filename%3DC390505.pdf%3B%20filename%2A%3DUTF-8%27%27C390505.pdf&x-oss-date=20260722T003906Z&x-oss-expires=1800&x-oss-security-token=CAISgAN1q6Ft5B2yfSjIr5rHM%2B3smZ1Gx5CjaXPhtkIPXbwVnITJkTz2IHhMdHJsAOodtv0%2FmmhT6PkclqRLcbhpcmfjV%2BZHzLB8qeAV7l5R4J7b16cNrbH4M4H6aXeirtuwDsz9SNTCALjPD3nPii50x5bjaDymRCbLGJaViJlhHLN1Ow6jdmhpCctxLAlvo9NgFxm3D%2Fu2NQPwiWf9FVdhvhEG6Vly8qOi2MaRmFy8yFTx0b0SvJ%2BjYMrmPctoN9JnSdC5mfdzau3a1TJ84gRD0a5wkaVA1zbDs5bfISEIuUzebreLqY03dV4mOvdqIcMe8qigz88fk%2FfIioH6xyxKOexoSCnFTOiiupCcQLPyao9jLu6iayqViY7QaIOTqQohZmkAMwVOasAsI3Ngh4zF97Qt0cVNkXO9gWfLI8DtuMleWhpDE1NnmtHD0eS19jklBdzSlusJRAJJUVBflCeKEaRNSAd3WGhEfM2%2BBt4QT30w5N2u00S8OSMIMiDpfqKWD5sagAEIuex4%2FS4WddUM%2Fq31QMVuF1DjmKritBzmY7UsaeVXE5Y6cA2DIdCzyPbeZ7RXLbCbbvJ2w5S1gitzOQ2fpNn9WVrjqKde8H8UphDH%2FgQAWjP3Pk81SE5E2wJntjGHD%2B6K7yM2tP4pwvLZeXjm3G7dh4KBqQB8jh4W0%2FJBLiEqkiAA&x-oss-signature-version=OSS4-HMAC-SHA256&x-oss-credential=STS.NYrxWXtBgpRHkUPRBZQ39sAbs%2F20260722%2Feu-central-1%2Foss%2Faliyun_v4_request&x-oss-signature=a025f17aa42fdaad05dfb79b8c5d52c1bd33945fd76a011e5d9cb6ae45cacf93" (at 107.95 91.44 0) (hide yes) (show_name no) (do_not_autoplace no) (effects (font (size 1.27 1.27))))
  (property "Description" "-40℃~+105℃ 1.8V~3.3V 30.72MHz ±50ppm SMD3225-4P Programmable Oscillators ROHS" (at 110.49 91.44 0) (hide yes) (show_name no) (do_not_autoplace no) (effects (font (size 1.27 1.27))))
  (property "LCSC" "C390505" (at 110.49 91.44 0) (hide yes) (show_name no) (do_not_autoplace no) (effects (font (size 1.27 1.27))))
  (property "Price" "$0.81" (at 110.49 91.44 0) (hide yes) (show_name no) (do_not_autoplace no) (effects (font (size 1.27 1.27))))
  (pin "3")
  (pin "1")
  (pin "2")
  (pin "4"))
 (symbol
  (lib_id "power:+3.3VA")
  (at 118.11 59.69 0)
  (unit 1)
  (body_style 1)
  (exclude_from_sim no)
  (in_bom yes)
  (on_board yes)
  (in_pos_files yes)
  (dnp no)
  (fields_autoplaced yes)
  (property "Reference" "#PWR021" (at 118.11 63.5 0) (hide yes) (show_name no) (do_not_autoplace no) (effects (font (size 1.27 1.27))))
  (property "Value" "+3.3VA" (at 118.11 54.61 0) (show_name no) (do_not_autoplace no) (effects (font (size 1.27 1.27))))
  (property "Footprint" "" (at 118.11 59.69 0) (hide yes) (show_name no) (do_not_autoplace no) (effects (font (size 1.27 1.27))))
  (property "Datasheet" "" (at 118.11 59.69 0) (hide yes) (show_name no) (do_not_autoplace no) (effects (font (size 1.27 1.27))))
  (property "Description" "Power symbol creates a global label with name \"+3.3VA\"" (at 118.11 59.69 0) (hide yes) (show_name no) (do_not_autoplace no) (effects (font (size 1.27 1.27))))
  (pin "1"))
 (symbol
  (lib_id "power:GND")
  (at 120.65 85.09 0)
  (unit 1)
  (body_style 1)
  (exclude_from_sim no)
  (in_bom yes)
  (on_board yes)
  (in_pos_files yes)
  (dnp no)
  (property "Reference" "#PWR082" (at 120.65 91.44 0) (hide yes) (show_name no) (do_not_autoplace no) (effects (font (size 1.27 1.27))))
  (property "Value" "GND" (at 117.856 88.646 0) (show_name no) (do_not_autoplace no) (effects (font (size 1.27 1.27))))
  (property "Footprint" "" (at 120.65 85.09 0) (hide yes) (show_name no) (do_not_autoplace no) (effects (font (size 1.27 1.27))))
  (property "Datasheet" "" (at 120.65 85.09 0) (hide yes) (show_name no) (do_not_autoplace no) (effects (font (size 1.27 1.27))))
  (property "Description" "" (at 120.65 85.09 0) (hide yes) (show_name no) (do_not_autoplace no) (effects (font (size 1.27 1.27))))
  (pin "1"))
 (symbol
  (lib_id "PCM_JLCPCB-Inductors:Ferrite,0805")
  (at 118.11 68.58 0)
  (unit 1)
  (body_style 1)
  (exclude_from_sim no)
  (in_bom yes)
  (on_board yes)
  (in_pos_files yes)
  (dnp no)
  (fields_autoplaced yes)
  (property "Reference" "FB10" (at 121.92 65.9891 0) (show_name no) (do_not_autoplace no) (effects (font (size 1.27 1.27)) (justify left)))
  (property "Value" "" (at 121.92 68.5292 0) (show_name no) (do_not_autoplace no) (effects (font (size 0.8 0.8)) (justify left)))
  (property "Footprint" "PCM_JLCPCB:FB_0805" (at 116.332 68.58 90) (hide yes) (show_name no) (do_not_autoplace no) (effects (font (size 1.27 1.27))))
  (property "Datasheet" "https://www.lcsc.com/datasheet/lcsc_datasheet_2310301640_Sunlord-GZ2012D101TF_C1015.pdf" (at 118.11 68.58 0) (hide yes) (show_name no) (do_not_autoplace no) (effects (font (size 1.27 1.27))))
  (property "Description" "±25% 100Ω@100MHz 0805 Ferrite Beads ROHS" (at 118.11 68.58 0) (hide yes) (show_name no) (do_not_autoplace no) (effects (font (size 1.27 1.27))))
  (property "LCSC" "C1015" (at 118.11 68.58 0) (hide yes) (show_name no) (do_not_autoplace no) (effects (font (size 1.27 1.27))))
  (property "Stock" "196104" (at 118.11 68.58 0) (hide yes) (show_name no) (do_not_autoplace no) (effects (font (size 1.27 1.27))))
  (property "Price" "0.017USD" (at 118.11 68.58 0) (hide yes) (show_name no) (do_not_autoplace no) (effects (font (size 1.27 1.27))))
  (property "Process" "SMT" (at 118.11 68.58 0) (hide yes) (show_name no) (do_not_autoplace no) (effects (font (size 1.27 1.27))))
  (property "Minimum Qty" "20" (at 118.11 68.58 0) (hide yes) (show_name no) (do_not_autoplace no) (effects (font (size 1.27 1.27))))
  (property "Attrition Qty" "10" (at 118.11 68.58 0) (hide yes) (show_name no) (do_not_autoplace no) (effects (font (size 1.27 1.27))))
  (property "Class" "Basic Component" (at 118.11 68.58 0) (hide yes) (show_name no) (do_not_autoplace no) (effects (font (size 1.27 1.27))))
  (property "Category" "Filters/EMI Optimization,Ferrite Beads" (at 118.11 68.58 0) (hide yes) (show_name no) (do_not_autoplace no) (effects (font (size 1.27 1.27))))
  (property "Part" "GZ2012D101TF" (at 118.11 68.58 0) (hide yes) (show_name no) (do_not_autoplace no) (effects (font (size 1.27 1.27))))
  (property "Impedance @ Frequency" "100Ω@100MHz" (at 118.11 68.58 0) (hide yes) (show_name no) (do_not_autoplace no) (effects (font (size 1.27 1.27))))
  (property "Circuits" "1" (at 118.11 68.58 0) (hide yes) (show_name no) (do_not_autoplace no) (effects (font (size 1.27 1.27))))
  (property "Current Rating" "800mA" (at 121.92 71.0692 0) (show_name no) (do_not_autoplace no) (effects (font (size 0.8 0.8)) (justify left)))
  (property "Tolerance" "±25%" (at 118.11 68.58 0) (hide yes) (show_name no) (do_not_autoplace no) (effects (font (size 1.27 1.27))))
  (pin "2")
  (pin "1"))
 (symbol
  (lib_id "PCM_JLCPCB-Capacitors:1206,10uF")
  (at 97.79 81.28 0)
  (unit 1)
  (body_style 1)
  (exclude_from_sim no)
  (in_bom yes)
  (on_board yes)
  (in_pos_files yes)
  (dnp no)
  (property "Reference" "C92" (at 98.298 78.994 0) (show_name no) (do_not_autoplace no) (effects (font (size 1.27 1.27)) (justify left)))
  (property "Value" "10uF" (at 98.298 82.804 0) (show_name no) (do_not_autoplace no) (effects (font (size 0.8 0.8)) (justify left)))
  (property "Footprint" "PCM_JLCPCB:C_1206" (at 96.012 81.28 90) (hide yes) (show_name no) (do_not_autoplace no) (effects (font (size 1.27 1.27))))
  (property "Datasheet" "https://www.lcsc.com/datasheet/lcsc_datasheet_2304140030_Samsung-Electro-Mechanics-CL31A106KBHNNNE_C13585.pdf" (at 97.79 81.28 0) (hide yes) (show_name no) (do_not_autoplace no) (effects (font (size 1.27 1.27))))
  (property "Description" "50V 10uF X5R ±10% 1206 Multilayer Ceramic Capacitors MLCC - SMD/SMT ROHS" (at 97.79 81.28 0) (hide yes) (show_name no) (do_not_autoplace no) (effects (font (size 1.27 1.27))))
  (property "LCSC" "C13585" (at 97.79 81.28 0) (hide yes) (show_name no) (do_not_autoplace no) (effects (font (size 1.27 1.27))))
  (property "Stock" "3698334" (at 97.79 81.28 0) (hide yes) (show_name no) (do_not_autoplace no) (effects (font (size 1.27 1.27))))
  (property "Price" "0.035USD" (at 97.79 81.28 0) (hide yes) (show_name no) (do_not_autoplace no) (effects (font (size 1.27 1.27))))
  (property "Process" "SMT" (at 97.79 81.28 0) (hide yes) (show_name no) (do_not_autoplace no) (effects (font (size 1.27 1.27))))
  (property "Minimum Qty" "5" (at 97.79 81.28 0) (hide yes) (show_name no) (do_not_autoplace no) (effects (font (size 1.27 1.27))))
  (property "Attrition Qty" "4" (at 97.79 81.28 0) (hide yes) (show_name no) (do_not_autoplace no) (effects (font (size 1.27 1.27))))
  (property "Class" "Basic Component" (at 97.79 81.28 0) (hide yes) (show_name no) (do_not_autoplace no) (effects (font (size 1.27 1.27))))
  (property "Category" "Capacitors,Multilayer Ceramic Capacitors MLCC - SMD/SMT" (at 97.79 81.28 0) (hide yes) (show_name no) (do_not_autoplace no) (effects (font (size 1.27 1.27))))
  (property "Part" "CL31A106KBHNNNE" (at 97.79 81.28 0) (hide yes) (show_name no) (do_not_autoplace no) (effects (font (size 1.27 1.27))))
  (property "Voltage Rated" "50V" (at 98.298 85.344 0) (show_name no) (do_not_autoplace no) (effects (font (size 0.8 0.8)) (justify left)))
  (property "Tolerance" "±10%" (at 97.79 81.28 0) (hide yes) (show_name no) (do_not_autoplace no) (effects (font (size 1.27 1.27))))
  (property "Capacitance" "10uF" (at 97.79 81.28 0) (hide yes) (show_name no) (do_not_autoplace no) (effects (font (size 1.27 1.27))))
  (property "Temperature Coefficient" "X5R" (at 97.79 81.28 0) (hide yes) (show_name no) (do_not_autoplace no) (effects (font (size 1.27 1.27))))
  (pin "2")
  (pin "1"))
 (symbol
  (lib_name "GND_1")
  (lib_id "power:GND")
  (at 97.79 85.09 0)
  (unit 1)
  (body_style 1)
  (exclude_from_sim no)
  (in_bom yes)
  (on_board yes)
  (in_pos_files yes)
  (dnp no)
  (fields_autoplaced yes)
  (property "Reference" "#PWR0154" (at 97.79 91.44 0) (hide yes) (show_name no) (do_not_autoplace no) (effects (font (size 1.27 1.27))))
  (property "Value" "GND" (at 97.79 90.17 0) (show_name no) (do_not_autoplace no) (effects (font (size 1.27 1.27))))
  (property "Footprint" "" (at 97.79 85.09 0) (hide yes) (show_name no) (do_not_autoplace no) (effects (font (size 1.27 1.27))))
  (property "Datasheet" "" (at 97.79 85.09 0) (hide yes) (show_name no) (do_not_autoplace no) (effects (font (size 1.27 1.27))))
  (property "Description" "" (at 97.79 85.09 0) (hide yes) (show_name no) (do_not_autoplace no) (effects (font (size 1.27 1.27))))
  (pin "1")))
